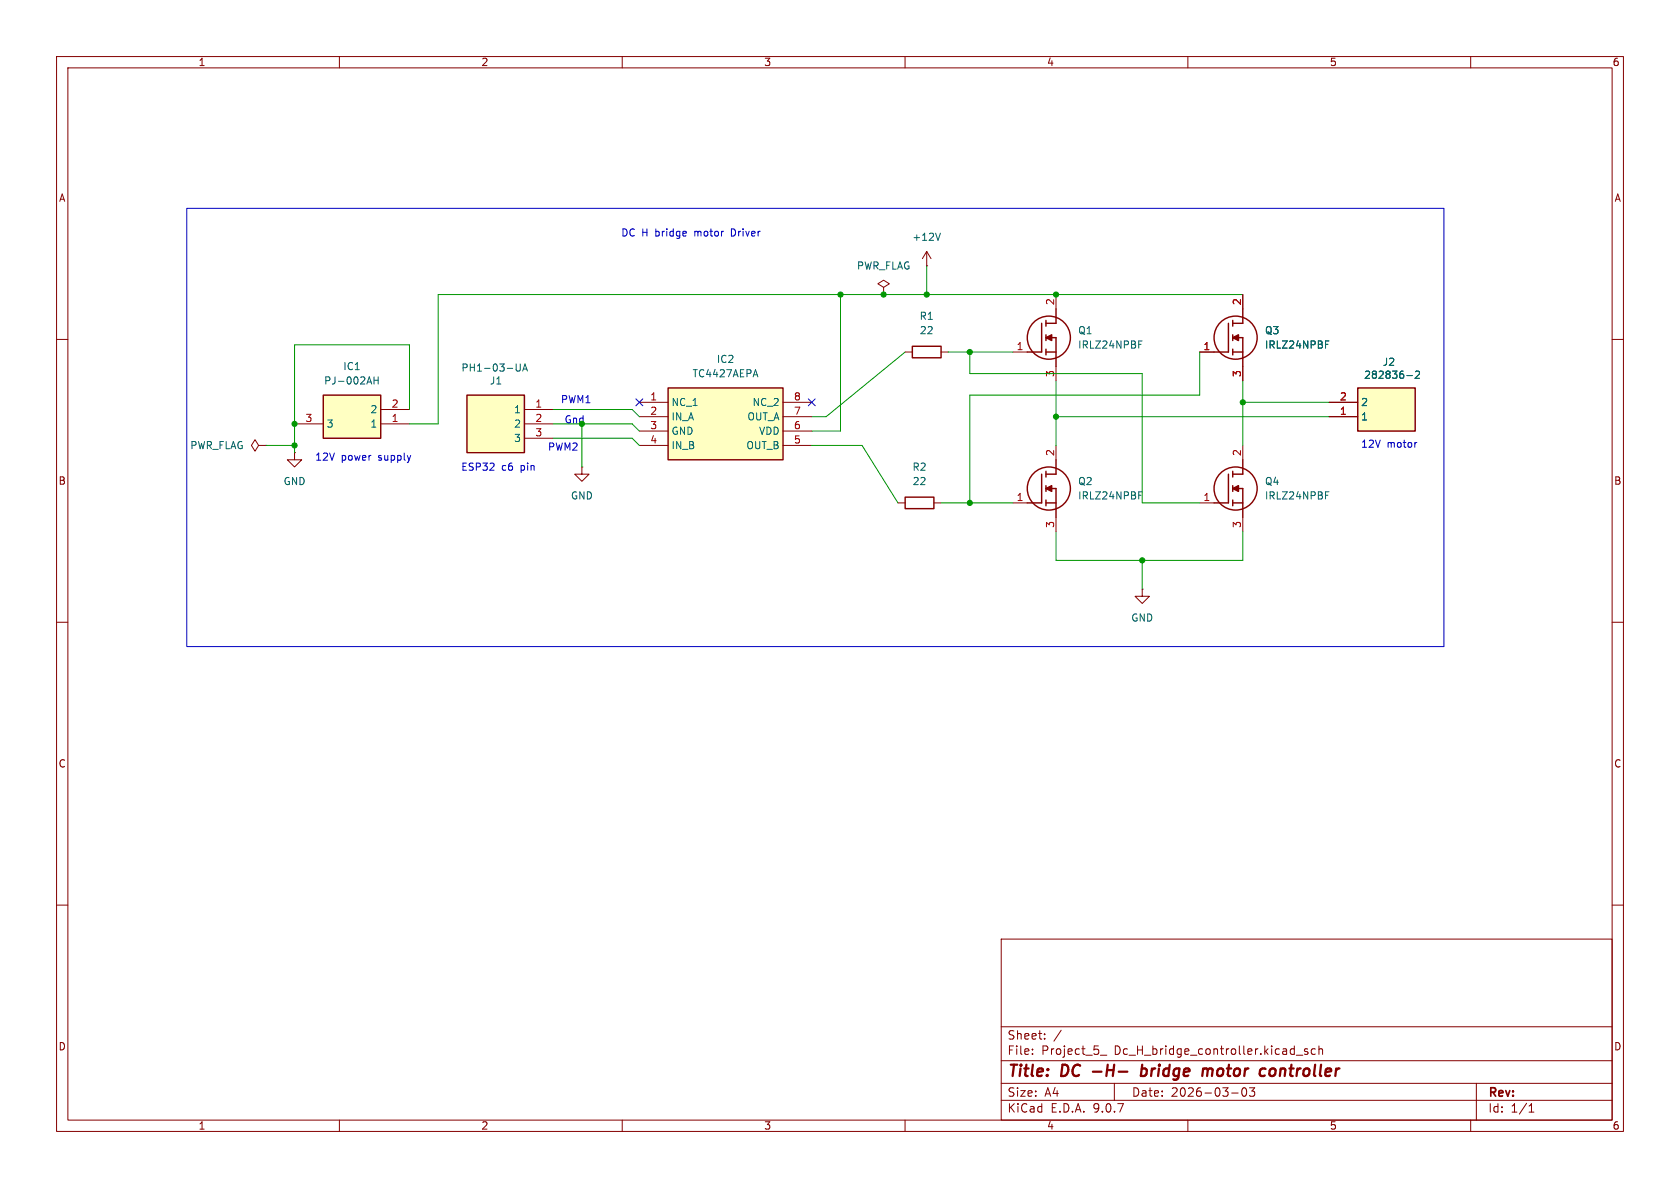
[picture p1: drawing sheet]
(kicad_sch
 (version 20250114)
 (generator "eeschema")
 (generator_version "9.0")
 (paper "A4")
 (title_block
  (title "DC -H- bridge motor controller")
  (date "2026-03-03"))
 (lib_symbols
  (symbol "282836-2:282836-2" (exclude_from_sim no) (in_bom yes) (on_board yes)
   (property "Reference" "J" (at 16.51 7.62 0) (effects (font (size 1.27 1.27)) (justify left top)))
   (property "Value" "282836-2" (at 16.51 5.08 0) (effects (font (size 1.27 1.27)) (justify left top)))
   (property "Footprint" "2828362" (at 16.51 -94.92 0) (effects (font (size 1.27 1.27)) (justify left top) (hide yes)))
   (property "Datasheet" "https://www.te.com/commerce/DocumentDelivery/DDEController?Action=srchrtrv&DocNm=1-1773458-1_EURO_STYLE_QRG&DocType=Data%20Sheet&DocLang=English&PartCntxt=282836-2&DocFormat=pdf" (at 16.51 -194.92 0) (effects (font (size 1.27 1.27)) (justify left top) (hide yes)))
   (property "Description" "Body Features: Product Orientation Vertical | Primary Product Color Green | Configuration Features: Wire Entry Location Side | Number of Rows 1 | Number of Positions 2 | Stacked Levels Without | Stacking Configuration Side Stackable | Wire Entry Angle 90 | Contact Features: Contact Base Material Brass | Contact Current Rating (Max) 13.5 AMP | Contact Mating Area Plating Material Tin | Dimensions: Wire Size 30  16 AWG | Wire Size .05  1.3 MMSQ | Electrical Characteristics: Operating Voltage 300 VAC |" (at 0 0 0) (effects (font (size 1.27 1.27)) (hide yes)))
   (property "Height" "10" (at 16.51 -394.92 0) (effects (font (size 1.27 1.27)) (justify left top) (hide yes)))
   (property "Manufacturer_Name" "TE Connectivity" (at 16.51 -494.92 0) (effects (font (size 1.27 1.27)) (justify left top) (hide yes)))
   (property "Manufacturer_Part_Number" "282836-2" (at 16.51 -594.92 0) (effects (font (size 1.27 1.27)) (justify left top) (hide yes)))
   (property "Mouser Part Number" "571-2828362" (at 16.51 -694.92 0) (effects (font (size 1.27 1.27)) (justify left top) (hide yes)))
   (property "Mouser Price/Stock" "https://www.mouser.co.uk/ProductDetail/TE-Connectivity/282836-2?qs=A%252Bip%252BNCYi6Ohx9vaQ1l4dg%3D%3D" (at 16.51 -794.92 0) (effects (font (size 1.27 1.27)) (justify left top) (hide yes)))
   (property "Arrow Part Number" "282836-2" (at 16.51 -894.92 0) (effects (font (size 1.27 1.27)) (justify left top) (hide yes)))
   (property "Arrow Price/Stock" "https://www.arrow.com/en/products/282836-2/te-connectivity?utm_currency=USD&region=nac" (at 16.51 -994.92 0) (effects (font (size 1.27 1.27)) (justify left top) (hide yes)))
   (symbol "282836-2_1_1"
    (rectangle (start 5.08 2.54) (end 15.24 -5.08) (stroke (width 0.254) (type default)) (fill (type background)))
    (pin passive line (at 0 0 0) (length 5.08) (name "2" (effects (font (size 1.27 1.27)))) (number "2" (effects (font (size 1.27 1.27)))))
    (pin passive line (at 0 -2.54 0) (length 5.08) (name "1" (effects (font (size 1.27 1.27)))) (number "1" (effects (font (size 1.27 1.27))))))
   (embedded_fonts no))
  (symbol "Device:R"
   (pin_numbers (hide yes))
   (pin_names
    (offset 0)) (exclude_from_sim no) (in_bom yes) (on_board yes)
   (property "Reference" "R" (at 2.032 0 90) (effects (font (size 1.27 1.27))))
   (property "Value" "R" (at 0 0 90) (effects (font (size 1.27 1.27))))
   (property "Footprint" "" (at -1.778 0 90) (effects (font (size 1.27 1.27)) (hide yes)))
   (property "Datasheet" "~" (at 0 0 0) (effects (font (size 1.27 1.27)) (hide yes)))
   (property "Description" "Resistor" (at 0 0 0) (effects (font (size 1.27 1.27)) (hide yes)))
   (symbol "R_0_1"
    (rectangle (start -1.016 -2.54) (end 1.016 2.54) (stroke (width 0.254) (type default)) (fill (type none))))
   (symbol "R_1_1"
    (pin passive line (at 0 3.81 270) (length 1.27) (name "~" (effects (font (size 1.27 1.27)))) (number "1" (effects (font (size 1.27 1.27)))))
    (pin passive line (at 0 -3.81 90) (length 1.27) (name "~" (effects (font (size 1.27 1.27)))) (number "2" (effects (font (size 1.27 1.27))))))
   (embedded_fonts no))
  (symbol "IRLZ24NPBF:IRLZ24NPBF"
   (pin_names (hide yes)) (exclude_from_sim no) (in_bom yes) (on_board yes)
   (property "Reference" "Q" (at 11.43 3.81 0) (effects (font (size 1.27 1.27)) (justify left top)))
   (property "Value" "IRLZ24NPBF" (at 11.43 1.27 0) (effects (font (size 1.27 1.27)) (justify left top)))
   (property "Footprint" "TO254P469X1042X1967-3P" (at 11.43 -98.73 0) (effects (font (size 1.27 1.27)) (justify left top) (hide yes)))
   (property "Datasheet" "https://componentsearchengine.com/Datasheets/2/IRLZ24NPBF.pdf" (at 11.43 -198.73 0) (effects (font (size 1.27 1.27)) (justify left top) (hide yes)))
   (property "Description" "MOSFET MOSFT 55V 18A 60mOhm 10nC LogLvlAB" (at 0 0 0) (effects (font (size 1.27 1.27)) (hide yes)))
   (property "Height" "4.69" (at 11.43 -398.73 0) (effects (font (size 1.27 1.27)) (justify left top) (hide yes)))
   (property "Manufacturer_Name" "Infineon" (at 11.43 -498.73 0) (effects (font (size 1.27 1.27)) (justify left top) (hide yes)))
   (property "Manufacturer_Part_Number" "IRLZ24NPBF" (at 11.43 -598.73 0) (effects (font (size 1.27 1.27)) (justify left top) (hide yes)))
   (property "Mouser Part Number" "942-IRLZ24NPBF" (at 11.43 -698.73 0) (effects (font (size 1.27 1.27)) (justify left top) (hide yes)))
   (property "Mouser Price/Stock" "https://www.mouser.co.uk/ProductDetail/Infineon-Technologies/IRLZ24NPBF?qs=9%252BKlkBgLFf1SPvoeI5U5RA%3D%3D" (at 11.43 -798.73 0) (effects (font (size 1.27 1.27)) (justify left top) (hide yes)))
   (property "Arrow Part Number" "IRLZ24NPBF" (at 11.43 -898.73 0) (effects (font (size 1.27 1.27)) (justify left top) (hide yes)))
   (property "Arrow Price/Stock" "https://www.arrow.com/en/products/irlz24npbf/infineon-technologies-ag?utm_currency=USD&region=europe" (at 11.43 -998.73 0) (effects (font (size 1.27 1.27)) (justify left top) (hide yes)))
   (symbol "IRLZ24NPBF_1_1"
    (polyline (pts (xy 2.54 0) (xy 5.08 0)) (stroke (width 0.254) (type default)) (fill (type none)))
    (polyline (pts (xy 5.08 5.08) (xy 5.08 0)) (stroke (width 0.254) (type default)) (fill (type none)))
    (polyline (pts (xy 5.842 5.588) (xy 5.842 4.572)) (stroke (width 0.254) (type default)) (fill (type none)))
    (polyline (pts (xy 5.842 2.54) (xy 6.858 3.048) (xy 6.858 2.032) (xy 5.842 2.54)) (stroke (width 0.254) (type default)) (fill (type outline)))
    (polyline (pts (xy 5.842 2.032) (xy 5.842 3.048)) (stroke (width 0.254) (type default)) (fill (type none)))
    (polyline (pts (xy 5.842 0) (xy 7.62 0)) (stroke (width 0.254) (type default)) (fill (type none)))
    (polyline (pts (xy 5.842 -0.508) (xy 5.842 0.508)) (stroke (width 0.254) (type default)) (fill (type none)))
    (circle (center 6.35 2.54) (radius 3.81) (stroke (width 0.254) (type default)) (fill (type none)))
    (polyline (pts (xy 7.62 5.08) (xy 5.842 5.08)) (stroke (width 0.254) (type default)) (fill (type none)))
    (polyline (pts (xy 7.62 5.08) (xy 7.62 7.62)) (stroke (width 0.254) (type default)) (fill (type none)))
    (polyline (pts (xy 7.62 2.54) (xy 5.842 2.54)) (stroke (width 0.254) (type default)) (fill (type none)))
    (polyline (pts (xy 7.62 2.54) (xy 7.62 -2.54)) (stroke (width 0.254) (type default)) (fill (type none)))
    (pin passive line (at 0 0 0) (length 2.54) (name "G" (effects (font (size 1.27 1.27)))) (number "1" (effects (font (size 1.27 1.27)))))
    (pin passive line (at 7.62 10.16 270) (length 2.54) (name "D" (effects (font (size 1.27 1.27)))) (number "2" (effects (font (size 1.27 1.27)))))
    (pin passive line (at 7.62 -5.08 90) (length 2.54) (name "S" (effects (font (size 1.27 1.27)))) (number "3" (effects (font (size 1.27 1.27))))))
   (embedded_fonts no))
  (symbol "PH1-03-UA:PH1-03-UA" (exclude_from_sim no) (in_bom yes) (on_board yes)
   (property "Reference" "J" (at 16.51 7.62 0) (effects (font (size 1.27 1.27)) (justify left top)))
   (property "Value" "PH1-03-UA" (at 16.51 5.08 0) (effects (font (size 1.27 1.27)) (justify left top)))
   (property "Footprint" "HDRV3W64P0X254_1X3_762X250X952P" (at 16.51 -94.92 0) (effects (font (size 1.27 1.27)) (justify left top) (hide yes)))
   (property "Datasheet" "https://datasheet.datasheetarchive.com/originals/distributors/Datasheets_SAMA/34c52fbb4019bb4b288b881302863af3.pdf" (at 16.51 -194.92 0) (effects (font (size 1.27 1.27)) (justify left top) (hide yes)))
   (property "Description" "CONN HEADER VERT 3POS 2.54MM" (at 0 0 0) (effects (font (size 1.27 1.27)) (hide yes)))
   (property "Height" "9.516" (at 16.51 -394.92 0) (effects (font (size 1.27 1.27)) (justify left top) (hide yes)))
   (property "Manufacturer_Name" "Adam Tech" (at 16.51 -494.92 0) (effects (font (size 1.27 1.27)) (justify left top) (hide yes)))
   (property "Manufacturer_Part_Number" "PH1-03-UA" (at 16.51 -594.92 0) (effects (font (size 1.27 1.27)) (justify left top) (hide yes)))
   (property "Mouser Part Number" "737-PH1-03-UA" (at 16.51 -694.92 0) (effects (font (size 1.27 1.27)) (justify left top) (hide yes)))
   (property "Mouser Price/Stock" "https://www.mouser.co.uk/ProductDetail/Adam-Tech/PH1-03-UA?qs=HoCaDK9Nz5cktq3WKneQTQ%3D%3D" (at 16.51 -794.92 0) (effects (font (size 1.27 1.27)) (justify left top) (hide yes)))
   (property "Arrow Part Number" "PH1-03-UA" (at 16.51 -894.92 0) (effects (font (size 1.27 1.27)) (justify left top) (hide yes)))
   (property "Arrow Price/Stock" "https://www.arrow.com/en/products/ph1-03-ua/adam-tech?utm_currency=USD&region=europe" (at 16.51 -994.92 0) (effects (font (size 1.27 1.27)) (justify left top) (hide yes)))
   (symbol "PH1-03-UA_1_1"
    (rectangle (start 5.08 2.54) (end 15.24 -7.62) (stroke (width 0.254) (type default)) (fill (type background)))
    (pin passive line (at 0 0 0) (length 5.08) (name "1" (effects (font (size 1.27 1.27)))) (number "1" (effects (font (size 1.27 1.27)))))
    (pin passive line (at 0 -2.54 0) (length 5.08) (name "2" (effects (font (size 1.27 1.27)))) (number "2" (effects (font (size 1.27 1.27)))))
    (pin passive line (at 0 -5.08 0) (length 5.08) (name "3" (effects (font (size 1.27 1.27)))) (number "3" (effects (font (size 1.27 1.27))))))
   (embedded_fonts no))
  (symbol "PJ-002AH:PJ-002AH" (exclude_from_sim no) (in_bom yes) (on_board yes)
   (property "Reference" "IC" (at 16.51 7.62 0) (effects (font (size 1.27 1.27)) (justify left top)))
   (property "Value" "PJ-002AH" (at 16.51 5.08 0) (effects (font (size 1.27 1.27)) (justify left top)))
   (property "Footprint" "PJ002AH" (at 16.51 -94.92 0) (effects (font (size 1.27 1.27)) (justify left top) (hide yes)))
   (property "Datasheet" "https://www.sameskydevices.com/product/resource/PJ-002AH.pdf" (at 16.51 -194.92 0) (effects (font (size 1.27 1.27)) (justify left top) (hide yes)))
   (property "Description" "PJ-002AH - 2.0 x 6.5 mm, 5.0 A, Horizontal, Through Hole, Dc Power Jack Connector" (at 0 0 0) (effects (font (size 1.27 1.27)) (hide yes)))
   (property "Height" "11" (at 16.51 -394.92 0) (effects (font (size 1.27 1.27)) (justify left top) (hide yes)))
   (property "Manufacturer_Name" "Same Sky" (at 16.51 -494.92 0) (effects (font (size 1.27 1.27)) (justify left top) (hide yes)))
   (property "Manufacturer_Part_Number" "PJ-002AH" (at 16.51 -594.92 0) (effects (font (size 1.27 1.27)) (justify left top) (hide yes)))
   (property "Mouser Part Number" "490-PJ-002AH" (at 16.51 -694.92 0) (effects (font (size 1.27 1.27)) (justify left top) (hide yes)))
   (property "Mouser Price/Stock" "https://www.mouser.co.uk/ProductDetail/Same-Sky/PJ-002AH?qs=WyjlAZoYn53W8%2FAJwYIf7Q%3D%3D" (at 16.51 -794.92 0) (effects (font (size 1.27 1.27)) (justify left top) (hide yes)))
   (property "Arrow Part Number" "PJ-002AH" (at 16.51 -894.92 0) (effects (font (size 1.27 1.27)) (justify left top) (hide yes)))
   (property "Arrow Price/Stock" "https://www.arrow.com/en/products/pj-002ah/cui-devices?utm_currency=USD&region=nac" (at 16.51 -994.92 0) (effects (font (size 1.27 1.27)) (justify left top) (hide yes)))
   (symbol "PJ-002AH_1_1"
    (rectangle (start 5.08 2.54) (end 15.24 -5.08) (stroke (width 0.254) (type default)) (fill (type background)))
    (pin passive line (at 0 0 0) (length 5.08) (name "1" (effects (font (size 1.27 1.27)))) (number "1" (effects (font (size 1.27 1.27)))))
    (pin passive line (at 0 -2.54 0) (length 5.08) (name "2" (effects (font (size 1.27 1.27)))) (number "2" (effects (font (size 1.27 1.27)))))
    (pin passive line (at 20.32 0 180) (length 5.08) (name "3" (effects (font (size 1.27 1.27)))) (number "3" (effects (font (size 1.27 1.27))))))
   (embedded_fonts no))
  (symbol "TC4427AEPA:TC4427AEPA" (exclude_from_sim no) (in_bom yes) (on_board yes)
   (property "Reference" "IC" (at 26.67 7.62 0) (effects (font (size 1.27 1.27)) (justify left top)))
   (property "Value" "TC4427AEPA" (at 26.67 5.08 0) (effects (font (size 1.27 1.27)) (justify left top)))
   (property "Footprint" "DIP775W51P254L978H508Q8N" (at 26.67 -94.92 0) (effects (font (size 1.27 1.27)) (justify left top) (hide yes)))
   (property "Datasheet" "https://www.mouser.in/datasheet/2/268/21423F-63366.pdf" (at 26.67 -194.92 0) (effects (font (size 1.27 1.27)) (justify left top) (hide yes)))
   (property "Description" "Microchip TC4427AEPA, Dual MOSFET Power Driver 1.5A, 4.5  18 V, Non-Inverting, 8-Pin PDIP" (at 0 0 0) (effects (font (size 1.27 1.27)) (hide yes)))
   (property "Height" "5.08" (at 26.67 -394.92 0) (effects (font (size 1.27 1.27)) (justify left top) (hide yes)))
   (property "Manufacturer_Name" "Microchip" (at 26.67 -494.92 0) (effects (font (size 1.27 1.27)) (justify left top) (hide yes)))
   (property "Manufacturer_Part_Number" "TC4427AEPA" (at 26.67 -594.92 0) (effects (font (size 1.27 1.27)) (justify left top) (hide yes)))
   (property "Mouser Part Number" "579-TC4427AEPA" (at 26.67 -694.92 0) (effects (font (size 1.27 1.27)) (justify left top) (hide yes)))
   (property "Mouser Price/Stock" "https://www.mouser.co.uk/ProductDetail/Microchip-Technology/TC4427AEPA?qs=JaP0%252BruNJH%2FfxiD%2FQyw5xQ%3D%3D" (at 26.67 -794.92 0) (effects (font (size 1.27 1.27)) (justify left top) (hide yes)))
   (property "Arrow Part Number" "TC4427AEPA" (at 26.67 -894.92 0) (effects (font (size 1.27 1.27)) (justify left top) (hide yes)))
   (property "Arrow Price/Stock" "null?region=nac" (at 26.67 -994.92 0) (effects (font (size 1.27 1.27)) (justify left top) (hide yes)))
   (symbol "TC4427AEPA_1_1"
    (rectangle (start 5.08 2.54) (end 25.4 -10.16) (stroke (width 0.254) (type default)) (fill (type background)))
    (pin passive line (at 0 0 0) (length 5.08) (name "NC_1" (effects (font (size 1.27 1.27)))) (number "1" (effects (font (size 1.27 1.27)))))
    (pin passive line (at 0 -2.54 0) (length 5.08) (name "IN_A" (effects (font (size 1.27 1.27)))) (number "2" (effects (font (size 1.27 1.27)))))
    (pin passive line (at 0 -5.08 0) (length 5.08) (name "GND" (effects (font (size 1.27 1.27)))) (number "3" (effects (font (size 1.27 1.27)))))
    (pin passive line (at 0 -7.62 0) (length 5.08) (name "IN_B" (effects (font (size 1.27 1.27)))) (number "4" (effects (font (size 1.27 1.27)))))
    (pin passive line (at 30.48 0 180) (length 5.08) (name "NC_2" (effects (font (size 1.27 1.27)))) (number "8" (effects (font (size 1.27 1.27)))))
    (pin passive line (at 30.48 -2.54 180) (length 5.08) (name "OUT_A" (effects (font (size 1.27 1.27)))) (number "7" (effects (font (size 1.27 1.27)))))
    (pin passive line (at 30.48 -5.08 180) (length 5.08) (name "VDD" (effects (font (size 1.27 1.27)))) (number "6" (effects (font (size 1.27 1.27)))))
    (pin passive line (at 30.48 -7.62 180) (length 5.08) (name "OUT_B" (effects (font (size 1.27 1.27)))) (number "5" (effects (font (size 1.27 1.27))))))
   (embedded_fonts no))
  (symbol "power:+12V"
   (power)
   (pin_numbers (hide yes))
   (pin_names
    (offset 0) (hide yes)) (exclude_from_sim no) (in_bom yes) (on_board yes)
   (property "Reference" "#PWR" (at 0 -3.81 0) (effects (font (size 1.27 1.27)) (hide yes)))
   (property "Value" "+12V" (at 0 3.556 0) (effects (font (size 1.27 1.27))))
   (property "Footprint" "" (at 0 0 0) (effects (font (size 1.27 1.27)) (hide yes)))
   (property "Datasheet" "" (at 0 0 0) (effects (font (size 1.27 1.27)) (hide yes)))
   (property "Description" "Power symbol creates a global label with name \"+12V\"" (at 0 0 0) (effects (font (size 1.27 1.27)) (hide yes)))
   (symbol "+12V_0_1"
    (polyline (pts (xy -0.762 1.27) (xy 0 2.54)) (stroke (width 0) (type default)) (fill (type none)))
    (polyline (pts (xy 0 2.54) (xy 0.762 1.27)) (stroke (width 0) (type default)) (fill (type none)))
    (polyline (pts (xy 0 0) (xy 0 2.54)) (stroke (width 0) (type default)) (fill (type none))))
   (symbol "+12V_1_1"
    (pin power_in line (at 0 0 90) (length 0) (name "~" (effects (font (size 1.27 1.27)))) (number "1" (effects (font (size 1.27 1.27))))))
   (embedded_fonts no))
  (symbol "power:GND"
   (power)
   (pin_numbers (hide yes))
   (pin_names
    (offset 0) (hide yes)) (exclude_from_sim no) (in_bom yes) (on_board yes)
   (property "Reference" "#PWR" (at 0 -6.35 0) (effects (font (size 1.27 1.27)) (hide yes)))
   (property "Value" "GND" (at 0 -3.81 0) (effects (font (size 1.27 1.27))))
   (property "Footprint" "" (at 0 0 0) (effects (font (size 1.27 1.27)) (hide yes)))
   (property "Datasheet" "" (at 0 0 0) (effects (font (size 1.27 1.27)) (hide yes)))
   (property "Description" "Power symbol creates a global label with name \"GND\" , ground" (at 0 0 0) (effects (font (size 1.27 1.27)) (hide yes)))
   (symbol "GND_0_1"
    (polyline (pts (xy 0 0) (xy 0 -1.27) (xy 1.27 -1.27) (xy 0 -2.54) (xy -1.27 -1.27) (xy 0 -1.27)) (stroke (width 0) (type default)) (fill (type none))))
   (symbol "GND_1_1"
    (pin power_in line (at 0 0 270) (length 0) (name "~" (effects (font (size 1.27 1.27)))) (number "1" (effects (font (size 1.27 1.27))))))
   (embedded_fonts no))
  (symbol "power:PWR_FLAG"
   (power)
   (pin_numbers (hide yes))
   (pin_names
    (offset 0) (hide yes)) (exclude_from_sim no) (in_bom yes) (on_board yes)
   (property "Reference" "#FLG" (at 0 1.905 0) (effects (font (size 1.27 1.27)) (hide yes)))
   (property "Value" "PWR_FLAG" (at 0 3.81 0) (effects (font (size 1.27 1.27))))
   (property "Footprint" "" (at 0 0 0) (effects (font (size 1.27 1.27)) (hide yes)))
   (property "Datasheet" "~" (at 0 0 0) (effects (font (size 1.27 1.27)) (hide yes)))
   (property "Description" "Special symbol for telling ERC where power comes from" (at 0 0 0) (effects (font (size 1.27 1.27)) (hide yes)))
   (symbol "PWR_FLAG_0_0"
    (pin power_out line (at 0 0 90) (length 0) (name "~" (effects (font (size 1.27 1.27)))) (number "1" (effects (font (size 1.27 1.27))))))
   (symbol "PWR_FLAG_0_1"
    (polyline (pts (xy 0 0) (xy 0 1.27) (xy -1.016 1.905) (xy 0 2.54) (xy 1.016 1.905) (xy 0 1.27)) (stroke (width 0) (type default)) (fill (type none))))
   (embedded_fonts no)))
 (rectangle
  (start 33.02 36.83)
  (end 255.27 114.3)
  (stroke (width 0) (type default))
  (fill (type none)))
 (text "PWM1"
  (exclude_from_sim no)
  (at 101.854 70.866 0)
  (effects (font (size 1.27 1.27))))
 (text "12V power supply"
  (exclude_from_sim no)
  (at 64.262 81.026 0)
  (effects (font (size 1.27 1.27))))
 (text "12V motor"
  (exclude_from_sim no)
  (at 245.618 78.74 0)
  (effects (font (size 1.27 1.27))))
 (text "PWM2"
  (exclude_from_sim no)
  (at 99.568 79.248 0)
  (effects (font (size 1.27 1.27))))
 (text "Gnd"
  (exclude_from_sim no)
  (at 101.6 74.422 0)
  (effects (font (size 1.27 1.27))))
 (text "DC H bridge motor Driver"
  (exclude_from_sim no)
  (at 122.174 41.402 0)
  (effects (font (size 1.27 1.27))))
 (text "ESP32 c6 pin"
  (exclude_from_sim no)
  (at 88.138 82.804 0)
  (effects (font (size 1.27 1.27))))
 (junction
  (at 102.87 74.93)
  (diameter 0)
  (color 0 0 0 0))
 (junction
  (at 52.07 74.93)
  (diameter 0)
  (color 0 0 0 0))
 (junction
  (at 171.45 62.23)
  (diameter 0)
  (color 0 0 0 0))
 (junction
  (at 52.07 78.74)
  (diameter 0)
  (color 0 0 0 0))
 (junction
  (at 186.69 73.66)
  (diameter 0)
  (color 0 0 0 0))
 (junction
  (at 201.93 99.06)
  (diameter 0)
  (color 0 0 0 0))
 (junction
  (at 171.45 88.9)
  (diameter 0)
  (color 0 0 0 0))
 (junction
  (at 219.71 71.12)
  (diameter 0)
  (color 0 0 0 0))
 (junction
  (at 148.59 52.07)
  (diameter 0)
  (color 0 0 0 0))
 (junction
  (at 186.69 52.07)
  (diameter 0)
  (color 0 0 0 0))
 (junction
  (at 163.83 52.07)
  (diameter 0)
  (color 0 0 0 0))
 (junction
  (at 156.21 52.07)
  (diameter 0)
  (color 0 0 0 0))
 (no_connect
  (at 113.03 71.12))
 (no_connect
  (at 143.51 71.12))
 (wire
  (pts (xy 102.87 74.93) (xy 111.76 74.93))
  (stroke (width 0) (type default)))
 (wire
  (pts (xy 77.47 74.93) (xy 77.47 52.07))
  (stroke (width 0) (type default)))
 (wire
  (pts (xy 219.71 99.06) (xy 219.71 93.98))
  (stroke (width 0) (type default)))
 (wire
  (pts (xy 234.95 73.66) (xy 186.69 73.66))
  (stroke (width 0) (type default)))
 (wire
  (pts (xy 143.51 76.2) (xy 148.59 76.2))
  (stroke (width 0) (type default)))
 (wire
  (pts (xy 111.76 72.39) (xy 113.03 73.66))
  (stroke (width 0) (type default)))
 (wire
  (pts (xy 186.69 99.06) (xy 201.93 99.06))
  (stroke (width 0) (type default)))
 (wire
  (pts (xy 52.07 60.96) (xy 52.07 74.93))
  (stroke (width 0) (type default)))
 (wire
  (pts (xy 186.69 73.66) (xy 186.69 78.74))
  (stroke (width 0) (type default)))
 (wire
  (pts (xy 212.09 88.9) (xy 201.93 88.9))
  (stroke (width 0) (type default)))
 (wire
  (pts (xy 111.76 74.93) (xy 113.03 76.2))
  (stroke (width 0) (type default)))
 (wire
  (pts (xy 186.69 67.31) (xy 186.69 73.66))
  (stroke (width 0) (type default)))
 (wire
  (pts (xy 102.87 74.93) (xy 102.87 82.55))
  (stroke (width 0) (type default)))
 (wire
  (pts (xy 212.09 69.85) (xy 171.45 69.85))
  (stroke (width 0) (type default)))
 (wire
  (pts (xy 143.51 73.66) (xy 146.05 73.66))
  (stroke (width 0) (type default)))
 (wire
  (pts (xy 152.4 78.74) (xy 158.75 88.9))
  (stroke (width 0) (type default)))
 (wire
  (pts (xy 201.93 99.06) (xy 201.93 104.14))
  (stroke (width 0) (type default)))
 (wire
  (pts (xy 201.93 88.9) (xy 201.93 66.04))
  (stroke (width 0) (type default)))
 (wire
  (pts (xy 52.07 78.74) (xy 52.07 80.01))
  (stroke (width 0) (type default)))
 (wire
  (pts (xy 143.51 78.74) (xy 152.4 78.74))
  (stroke (width 0) (type default)))
 (wire
  (pts (xy 146.05 73.66) (xy 160.02 62.23))
  (stroke (width 0) (type default)))
 (wire
  (pts (xy 148.59 76.2) (xy 148.59 52.07))
  (stroke (width 0) (type default)))
 (wire
  (pts (xy 163.83 46.99) (xy 163.83 52.07))
  (stroke (width 0) (type default)))
 (wire
  (pts (xy 201.93 99.06) (xy 219.71 99.06))
  (stroke (width 0) (type default)))
 (wire
  (pts (xy 167.64 62.23) (xy 171.45 62.23))
  (stroke (width 0) (type default)))
 (wire
  (pts (xy 163.83 52.07) (xy 156.21 52.07))
  (stroke (width 0) (type default)))
 (wire
  (pts (xy 111.76 77.47) (xy 113.03 78.74))
  (stroke (width 0) (type default)))
 (wire
  (pts (xy 201.93 66.04) (xy 171.45 66.04))
  (stroke (width 0) (type default)))
 (wire
  (pts (xy 97.79 77.47) (xy 111.76 77.47))
  (stroke (width 0) (type default)))
 (wire
  (pts (xy 156.21 52.07) (xy 148.59 52.07))
  (stroke (width 0) (type default)))
 (wire
  (pts (xy 219.71 71.12) (xy 234.95 71.12))
  (stroke (width 0) (type default)))
 (wire
  (pts (xy 52.07 74.93) (xy 52.07 78.74))
  (stroke (width 0) (type default)))
 (wire
  (pts (xy 97.79 74.93) (xy 102.87 74.93))
  (stroke (width 0) (type default)))
 (wire
  (pts (xy 219.71 67.31) (xy 219.71 71.12))
  (stroke (width 0) (type default)))
 (wire
  (pts (xy 97.79 72.39) (xy 111.76 72.39))
  (stroke (width 0) (type default)))
 (wire
  (pts (xy 72.39 60.96) (xy 52.07 60.96))
  (stroke (width 0) (type default)))
 (wire
  (pts (xy 186.69 52.07) (xy 219.71 52.07))
  (stroke (width 0) (type default)))
 (wire
  (pts (xy 186.69 93.98) (xy 186.69 99.06))
  (stroke (width 0) (type default)))
 (wire
  (pts (xy 166.37 88.9) (xy 171.45 88.9))
  (stroke (width 0) (type default)))
 (wire
  (pts (xy 212.09 62.23) (xy 212.09 69.85))
  (stroke (width 0) (type default)))
 (wire
  (pts (xy 171.45 69.85) (xy 171.45 88.9))
  (stroke (width 0) (type default)))
 (wire
  (pts (xy 46.99 78.74) (xy 52.07 78.74))
  (stroke (width 0) (type default)))
 (wire
  (pts (xy 72.39 74.93) (xy 77.47 74.93))
  (stroke (width 0) (type default)))
 (wire
  (pts (xy 171.45 62.23) (xy 179.07 62.23))
  (stroke (width 0) (type default)))
 (wire
  (pts (xy 186.69 52.07) (xy 163.83 52.07))
  (stroke (width 0) (type default)))
 (wire
  (pts (xy 219.71 71.12) (xy 219.71 78.74))
  (stroke (width 0) (type default)))
 (wire
  (pts (xy 171.45 88.9) (xy 179.07 88.9))
  (stroke (width 0) (type default)))
 (wire
  (pts (xy 77.47 52.07) (xy 148.59 52.07))
  (stroke (width 0) (type default)))
 (wire
  (pts (xy 72.39 72.39) (xy 72.39 60.96))
  (stroke (width 0) (type default)))
 (wire
  (pts (xy 171.45 66.04) (xy 171.45 62.23))
  (stroke (width 0) (type default)))
 (symbol
  (lib_id "IRLZ24NPBF:IRLZ24NPBF")
  (at 212.09 88.9 0)
  (unit 1)
  (exclude_from_sim no)
  (in_bom yes)
  (on_board yes)
  (dnp no)
  (fields_autoplaced yes)
  (property "Reference" "Q4" (at 223.52 85.0899 0) (effects (font (size 1.27 1.27)) (justify left)))
  (property "Value" "IRLZ24NPBF" (at 223.52 87.6299 0) (effects (font (size 1.27 1.27)) (justify left)))
  (property "Footprint" "Library:IRLZ24NBF" (at 223.52 187.63 0) (effects (font (size 1.27 1.27)) (justify left top) (hide yes)))
  (property "Datasheet" "https://componentsearchengine.com/Datasheets/2/IRLZ24NPBF.pdf" (at 223.52 287.63 0) (effects (font (size 1.27 1.27)) (justify left top) (hide yes)))
  (property "Description" "MOSFET MOSFT 55V 18A 60mOhm 10nC LogLvlAB" (at 212.09 88.9 0) (effects (font (size 1.27 1.27)) (hide yes)))
  (property "Height" "4.69" (at 223.52 487.63 0) (effects (font (size 1.27 1.27)) (justify left top) (hide yes)))
  (property "Manufacturer_Name" "Infineon" (at 223.52 587.63 0) (effects (font (size 1.27 1.27)) (justify left top) (hide yes)))
  (property "Manufacturer_Part_Number" "IRLZ24NPBF" (at 223.52 687.63 0) (effects (font (size 1.27 1.27)) (justify left top) (hide yes)))
  (property "Mouser Part Number" "942-IRLZ24NPBF" (at 223.52 787.63 0) (effects (font (size 1.27 1.27)) (justify left top) (hide yes)))
  (property "Mouser Price/Stock" "https://www.mouser.co.uk/ProductDetail/Infineon-Technologies/IRLZ24NPBF?qs=9%252BKlkBgLFf1SPvoeI5U5RA%3D%3D" (at 223.52 887.63 0) (effects (font (size 1.27 1.27)) (justify left top) (hide yes)))
  (property "Arrow Part Number" "IRLZ24NPBF" (at 223.52 987.63 0) (effects (font (size 1.27 1.27)) (justify left top) (hide yes)))
  (property "Arrow Price/Stock" "https://www.arrow.com/en/products/irlz24npbf/infineon-technologies-ag?utm_currency=USD&region=europe" (at 223.52 1087.63 0) (effects (font (size 1.27 1.27)) (justify left top) (hide yes)))
  (pin "2")
  (pin "1")
  (pin "3"))
 (symbol
  (lib_id "IRLZ24NPBF:IRLZ24NPBF")
  (at 179.07 88.9 0)
  (unit 1)
  (exclude_from_sim no)
  (in_bom yes)
  (on_board yes)
  (dnp no)
  (fields_autoplaced yes)
  (property "Reference" "Q2" (at 190.5 85.0899 0) (effects (font (size 1.27 1.27)) (justify left)))
  (property "Value" "IRLZ24NPBF" (at 190.5 87.6299 0) (effects (font (size 1.27 1.27)) (justify left)))
  (property "Footprint" "Library:IRLZ24NBF" (at 190.5 187.63 0) (effects (font (size 1.27 1.27)) (justify left top) (hide yes)))
  (property "Datasheet" "https://componentsearchengine.com/Datasheets/2/IRLZ24NPBF.pdf" (at 190.5 287.63 0) (effects (font (size 1.27 1.27)) (justify left top) (hide yes)))
  (property "Description" "MOSFET MOSFT 55V 18A 60mOhm 10nC LogLvlAB" (at 179.07 88.9 0) (effects (font (size 1.27 1.27)) (hide yes)))
  (property "Height" "4.69" (at 190.5 487.63 0) (effects (font (size 1.27 1.27)) (justify left top) (hide yes)))
  (property "Manufacturer_Name" "Infineon" (at 190.5 587.63 0) (effects (font (size 1.27 1.27)) (justify left top) (hide yes)))
  (property "Manufacturer_Part_Number" "IRLZ24NPBF" (at 190.5 687.63 0) (effects (font (size 1.27 1.27)) (justify left top) (hide yes)))
  (property "Mouser Part Number" "942-IRLZ24NPBF" (at 190.5 787.63 0) (effects (font (size 1.27 1.27)) (justify left top) (hide yes)))
  (property "Mouser Price/Stock" "https://www.mouser.co.uk/ProductDetail/Infineon-Technologies/IRLZ24NPBF?qs=9%252BKlkBgLFf1SPvoeI5U5RA%3D%3D" (at 190.5 887.63 0) (effects (font (size 1.27 1.27)) (justify left top) (hide yes)))
  (property "Arrow Part Number" "IRLZ24NPBF" (at 190.5 987.63 0) (effects (font (size 1.27 1.27)) (justify left top) (hide yes)))
  (property "Arrow Price/Stock" "https://www.arrow.com/en/products/irlz24npbf/infineon-technologies-ag?utm_currency=USD&region=europe" (at 190.5 1087.63 0) (effects (font (size 1.27 1.27)) (justify left top) (hide yes)))
  (pin "2")
  (pin "1")
  (pin "3"))
 (symbol
  (lib_id "power:GND")
  (at 201.93 104.14 0)
  (unit 1)
  (exclude_from_sim no)
  (in_bom yes)
  (on_board yes)
  (dnp no)
  (fields_autoplaced yes)
  (property "Reference" "#PWR04" (at 201.93 110.49 0) (effects (font (size 1.27 1.27)) (hide yes)))
  (property "Value" "GND" (at 201.93 109.22 0) (effects (font (size 1.27 1.27))))
  (property "Footprint" "" (at 201.93 104.14 0) (effects (font (size 1.27 1.27)) (hide yes)))
  (property "Datasheet" "" (at 201.93 104.14 0) (effects (font (size 1.27 1.27)) (hide yes)))
  (property "Description" "Power symbol creates a global label with name \"GND\" , ground" (at 201.93 104.14 0) (effects (font (size 1.27 1.27)) (hide yes)))
  (pin "1"))
 (symbol
  (lib_id "power:GND")
  (at 52.07 80.01 0)
  (unit 1)
  (exclude_from_sim no)
  (in_bom yes)
  (on_board yes)
  (dnp no)
  (fields_autoplaced yes)
  (property "Reference" "#PWR02" (at 52.07 86.36 0) (effects (font (size 1.27 1.27)) (hide yes)))
  (property "Value" "GND" (at 52.07 85.09 0) (effects (font (size 1.27 1.27))))
  (property "Footprint" "" (at 52.07 80.01 0) (effects (font (size 1.27 1.27)) (hide yes)))
  (property "Datasheet" "" (at 52.07 80.01 0) (effects (font (size 1.27 1.27)) (hide yes)))
  (property "Description" "Power symbol creates a global label with name \"GND\" , ground" (at 52.07 80.01 0) (effects (font (size 1.27 1.27)) (hide yes)))
  (pin "1"))
 (symbol
  (lib_id "TC4427AEPA:TC4427AEPA")
  (at 113.03 71.12 0)
  (unit 1)
  (exclude_from_sim no)
  (in_bom yes)
  (on_board yes)
  (dnp no)
  (fields_autoplaced yes)
  (property "Reference" "IC2" (at 128.27 63.5 0) (effects (font (size 1.27 1.27))))
  (property "Value" "TC4427AEPA" (at 128.27 66.04 0) (effects (font (size 1.27 1.27))))
  (property "Footprint" "Library:TC4427AEPA" (at 139.7 166.04 0) (effects (font (size 1.27 1.27)) (justify left top) (hide yes)))
  (property "Datasheet" "https://www.mouser.in/datasheet/2/268/21423F-63366.pdf" (at 139.7 266.04 0) (effects (font (size 1.27 1.27)) (justify left top) (hide yes)))
  (property "Description" "Microchip TC4427AEPA, Dual MOSFET Power Driver 1.5A, 4.5  18 V, Non-Inverting, 8-Pin PDIP" (at 113.03 71.12 0) (effects (font (size 1.27 1.27)) (hide yes)))
  (property "Height" "5.08" (at 139.7 466.04 0) (effects (font (size 1.27 1.27)) (justify left top) (hide yes)))
  (property "Manufacturer_Name" "Microchip" (at 139.7 566.04 0) (effects (font (size 1.27 1.27)) (justify left top) (hide yes)))
  (property "Manufacturer_Part_Number" "TC4427AEPA" (at 139.7 666.04 0) (effects (font (size 1.27 1.27)) (justify left top) (hide yes)))
  (property "Mouser Part Number" "579-TC4427AEPA" (at 139.7 766.04 0) (effects (font (size 1.27 1.27)) (justify left top) (hide yes)))
  (property "Mouser Price/Stock" "https://www.mouser.co.uk/ProductDetail/Microchip-Technology/TC4427AEPA?qs=JaP0%252BruNJH%2FfxiD%2FQyw5xQ%3D%3D" (at 139.7 866.04 0) (effects (font (size 1.27 1.27)) (justify left top) (hide yes)))
  (property "Arrow Part Number" "TC4427AEPA" (at 139.7 966.04 0) (effects (font (size 1.27 1.27)) (justify left top) (hide yes)))
  (property "Arrow Price/Stock" "null?region=nac" (at 139.7 1066.04 0) (effects (font (size 1.27 1.27)) (justify left top) (hide yes)))
  (pin "8")
  (pin "7")
  (pin "1")
  (pin "3")
  (pin "5")
  (pin "4")
  (pin "2")
  (pin "6"))
 (symbol
  (lib_id "282836-2:282836-2")
  (at 234.95 71.12 0)
  (unit 1)
  (exclude_from_sim no)
  (in_bom yes)
  (on_board yes)
  (dnp no)
  (property "Reference" "J2" (at 244.348 64.008 0) (effects (font (size 1.27 1.27)) (justify left)))
  (property "Value" "282836-2" (at 241.046 66.294 0) (effects (font (size 1.27 1.27)) (justify left)))
  (property "Footprint" "Library:2828362 V2" (at 251.46 166.04 0) (effects (font (size 1.27 1.27)) (justify left top) (hide yes)))
  (property "Datasheet" "https://www.te.com/commerce/DocumentDelivery/DDEController?Action=srchrtrv&DocNm=1-1773458-1_EURO_STYLE_QRG&DocType=Data%20Sheet&DocLang=English&PartCntxt=282836-2&DocFormat=pdf" (at 251.46 266.04 0) (effects (font (size 1.27 1.27)) (justify left top) (hide yes)))
  (property "Description" "Body Features: Product Orientation Vertical | Primary Product Color Green | Configuration Features: Wire Entry Location Side | Number of Rows 1 | Number of Positions 2 | Stacked Levels Without | Stacking Configuration Side Stackable | Wire Entry Angle 90 | Contact Features: Contact Base Material Brass | Contact Current Rating (Max) 13.5 AMP | Contact Mating Area Plating Material Tin | Dimensions: Wire Size 30  16 AWG | Wire Size .05  1.3 MMSQ | Electrical Characteristics: Operating Voltage 300 VAC |" (at 234.95 71.12 0) (effects (font (size 1.27 1.27)) (hide yes)))
  (property "Height" "10" (at 251.46 466.04 0) (effects (font (size 1.27 1.27)) (justify left top) (hide yes)))
  (property "Manufacturer_Name" "TE Connectivity" (at 251.46 566.04 0) (effects (font (size 1.27 1.27)) (justify left top) (hide yes)))
  (property "Manufacturer_Part_Number" "282836-2" (at 251.46 666.04 0) (effects (font (size 1.27 1.27)) (justify left top) (hide yes)))
  (property "Mouser Part Number" "571-2828362" (at 251.46 766.04 0) (effects (font (size 1.27 1.27)) (justify left top) (hide yes)))
  (property "Mouser Price/Stock" "https://www.mouser.co.uk/ProductDetail/TE-Connectivity/282836-2?qs=A%252Bip%252BNCYi6Ohx9vaQ1l4dg%3D%3D" (at 251.46 866.04 0) (effects (font (size 1.27 1.27)) (justify left top) (hide yes)))
  (property "Arrow Part Number" "282836-2" (at 251.46 966.04 0) (effects (font (size 1.27 1.27)) (justify left top) (hide yes)))
  (property "Arrow Price/Stock" "https://www.arrow.com/en/products/282836-2/te-connectivity?utm_currency=USD&region=nac" (at 251.46 1066.04 0) (effects (font (size 1.27 1.27)) (justify left top) (hide yes)))
  (pin "2")
  (pin "1"))
 (symbol
  (lib_id "Device:R")
  (at 163.83 62.23 90)
  (unit 1)
  (exclude_from_sim no)
  (in_bom yes)
  (on_board yes)
  (dnp no)
  (fields_autoplaced yes)
  (property "Reference" "R1" (at 163.83 55.88 90) (effects (font (size 1.27 1.27))))
  (property "Value" "22" (at 163.83 58.42 90) (effects (font (size 1.27 1.27))))
  (property "Footprint" "Resistor_THT:R_Axial_DIN0204_L3.6mm_D1.6mm_P5.08mm_Horizontal" (at 163.83 64.008 90) (effects (font (size 1.27 1.27)) (hide yes)))
  (property "Datasheet" "~" (at 163.83 62.23 0) (effects (font (size 1.27 1.27)) (hide yes)))
  (property "Description" "Resistor" (at 163.83 62.23 0) (effects (font (size 1.27 1.27)) (hide yes)))
  (pin "1")
  (pin "2"))
 (symbol
  (lib_id "power:PWR_FLAG")
  (at 46.99 78.74 90)
  (unit 1)
  (exclude_from_sim no)
  (in_bom yes)
  (on_board yes)
  (dnp no)
  (fields_autoplaced yes)
  (property "Reference" "#FLG02" (at 45.085 78.74 0) (effects (font (size 1.27 1.27)) (hide yes)))
  (property "Value" "PWR_FLAG" (at 43.18 78.7399 90) (effects (font (size 1.27 1.27)) (justify left)))
  (property "Footprint" "" (at 46.99 78.74 0) (effects (font (size 1.27 1.27)) (hide yes)))
  (property "Datasheet" "~" (at 46.99 78.74 0) (effects (font (size 1.27 1.27)) (hide yes)))
  (property "Description" "Special symbol for telling ERC where power comes from" (at 46.99 78.74 0) (effects (font (size 1.27 1.27)) (hide yes)))
  (pin "1"))
 (symbol
  (lib_id "PH1-03-UA:PH1-03-UA")
  (at 97.79 72.39 0)
  (mirror y)
  (unit 1)
  (exclude_from_sim no)
  (in_bom yes)
  (on_board yes)
  (dnp no)
  (property "Reference" "J1" (at 88.9 67.31 0) (effects (font (size 1.27 1.27)) (justify left)))
  (property "Value" "PH1-03-UA" (at 93.472 65.024 0) (effects (font (size 1.27 1.27)) (justify left)))
  (property "Footprint" "Library:PH1-03-UA" (at 81.28 167.31 0) (effects (font (size 1.27 1.27)) (justify left top) (hide yes)))
  (property "Datasheet" "https://datasheet.datasheetarchive.com/originals/distributors/Datasheets_SAMA/34c52fbb4019bb4b288b881302863af3.pdf" (at 81.28 267.31 0) (effects (font (size 1.27 1.27)) (justify left top) (hide yes)))
  (property "Description" "CONN HEADER VERT 3POS 2.54MM" (at 97.79 72.39 0) (effects (font (size 1.27 1.27)) (hide yes)))
  (property "Height" "9.516" (at 81.28 467.31 0) (effects (font (size 1.27 1.27)) (justify left top) (hide yes)))
  (property "Manufacturer_Name" "Adam Tech" (at 81.28 567.31 0) (effects (font (size 1.27 1.27)) (justify left top) (hide yes)))
  (property "Manufacturer_Part_Number" "PH1-03-UA" (at 81.28 667.31 0) (effects (font (size 1.27 1.27)) (justify left top) (hide yes)))
  (property "Mouser Part Number" "737-PH1-03-UA" (at 81.28 767.31 0) (effects (font (size 1.27 1.27)) (justify left top) (hide yes)))
  (property "Mouser Price/Stock" "https://www.mouser.co.uk/ProductDetail/Adam-Tech/PH1-03-UA?qs=HoCaDK9Nz5cktq3WKneQTQ%3D%3D" (at 81.28 867.31 0) (effects (font (size 1.27 1.27)) (justify left top) (hide yes)))
  (property "Arrow Part Number" "PH1-03-UA" (at 81.28 967.31 0) (effects (font (size 1.27 1.27)) (justify left top) (hide yes)))
  (property "Arrow Price/Stock" "https://www.arrow.com/en/products/ph1-03-ua/adam-tech?utm_currency=USD&region=europe" (at 81.28 1067.31 0) (effects (font (size 1.27 1.27)) (justify left top) (hide yes)))
  (pin "3")
  (pin "2")
  (pin "1"))
 (symbol
  (lib_id "IRLZ24NPBF:IRLZ24NPBF")
  (at 212.09 62.23 0)
  (unit 1)
  (exclude_from_sim no)
  (in_bom yes)
  (on_board yes)
  (dnp no)
  (fields_autoplaced yes)
  (property "Reference" "Q3" (at 223.52 58.4199 0) (effects (font (size 1.27 1.27)) (justify left)))
  (property "Value" "IRLZ24NPBF" (at 223.52 60.9599 0) (effects (font (size 1.27 1.27)) (justify left)))
  (property "Footprint" "Library:IRLZ24NBF" (at 223.52 160.96 0) (effects (font (size 1.27 1.27)) (justify left top) (hide yes)))
  (property "Datasheet" "https://componentsearchengine.com/Datasheets/2/IRLZ24NPBF.pdf" (at 223.52 260.96 0) (effects (font (size 1.27 1.27)) (justify left top) (hide yes)))
  (property "Description" "MOSFET MOSFT 55V 18A 60mOhm 10nC LogLvlAB" (at 212.09 62.23 0) (effects (font (size 1.27 1.27)) (hide yes)))
  (property "Height" "4.69" (at 223.52 460.96 0) (effects (font (size 1.27 1.27)) (justify left top) (hide yes)))
  (property "Manufacturer_Name" "Infineon" (at 223.52 560.96 0) (effects (font (size 1.27 1.27)) (justify left top) (hide yes)))
  (property "Manufacturer_Part_Number" "IRLZ24NPBF" (at 223.52 660.96 0) (effects (font (size 1.27 1.27)) (justify left top) (hide yes)))
  (property "Mouser Part Number" "942-IRLZ24NPBF" (at 223.52 760.96 0) (effects (font (size 1.27 1.27)) (justify left top) (hide yes)))
  (property "Mouser Price/Stock" "https://www.mouser.co.uk/ProductDetail/Infineon-Technologies/IRLZ24NPBF?qs=9%252BKlkBgLFf1SPvoeI5U5RA%3D%3D" (at 223.52 860.96 0) (effects (font (size 1.27 1.27)) (justify left top) (hide yes)))
  (property "Arrow Part Number" "IRLZ24NPBF" (at 223.52 960.96 0) (effects (font (size 1.27 1.27)) (justify left top) (hide yes)))
  (property "Arrow Price/Stock" "https://www.arrow.com/en/products/irlz24npbf/infineon-technologies-ag?utm_currency=USD&region=europe" (at 223.52 1060.96 0) (effects (font (size 1.27 1.27)) (justify left top) (hide yes)))
  (pin "2")
  (pin "1")
  (pin "3"))
 (symbol
  (lib_id "power:GND")
  (at 102.87 82.55 0)
  (unit 1)
  (exclude_from_sim no)
  (in_bom yes)
  (on_board yes)
  (dnp no)
  (fields_autoplaced yes)
  (property "Reference" "#PWR03" (at 102.87 88.9 0) (effects (font (size 1.27 1.27)) (hide yes)))
  (property "Value" "GND" (at 102.87 87.63 0) (effects (font (size 1.27 1.27))))
  (property "Footprint" "" (at 102.87 82.55 0) (effects (font (size 1.27 1.27)) (hide yes)))
  (property "Datasheet" "" (at 102.87 82.55 0) (effects (font (size 1.27 1.27)) (hide yes)))
  (property "Description" "Power symbol creates a global label with name \"GND\" , ground" (at 102.87 82.55 0) (effects (font (size 1.27 1.27)) (hide yes)))
  (pin "1"))
 (symbol
  (lib_id "power:PWR_FLAG")
  (at 156.21 52.07 0)
  (unit 1)
  (exclude_from_sim no)
  (in_bom yes)
  (on_board yes)
  (dnp no)
  (fields_autoplaced yes)
  (property "Reference" "#FLG01" (at 156.21 50.165 0) (effects (font (size 1.27 1.27)) (hide yes)))
  (property "Value" "PWR_FLAG" (at 156.21 46.99 0) (effects (font (size 1.27 1.27))))
  (property "Footprint" "" (at 156.21 52.07 0) (effects (font (size 1.27 1.27)) (hide yes)))
  (property "Datasheet" "~" (at 156.21 52.07 0) (effects (font (size 1.27 1.27)) (hide yes)))
  (property "Description" "Special symbol for telling ERC where power comes from" (at 156.21 52.07 0) (effects (font (size 1.27 1.27)) (hide yes)))
  (pin "1"))
 (symbol
  (lib_id "power:+12V")
  (at 163.83 46.99 0)
  (unit 1)
  (exclude_from_sim no)
  (in_bom yes)
  (on_board yes)
  (dnp no)
  (fields_autoplaced yes)
  (property "Reference" "#PWR01" (at 163.83 50.8 0) (effects (font (size 1.27 1.27)) (hide yes)))
  (property "Value" "+12V" (at 163.83 41.91 0) (effects (font (size 1.27 1.27))))
  (property "Footprint" "" (at 163.83 46.99 0) (effects (font (size 1.27 1.27)) (hide yes)))
  (property "Datasheet" "" (at 163.83 46.99 0) (effects (font (size 1.27 1.27)) (hide yes)))
  (property "Description" "Power symbol creates a global label with name \"+12V\"" (at 163.83 46.99 0) (effects (font (size 1.27 1.27)) (hide yes)))
  (pin "1"))
 (symbol
  (lib_id "Device:R")
  (at 162.56 88.9 90)
  (unit 1)
  (exclude_from_sim no)
  (in_bom yes)
  (on_board yes)
  (dnp no)
  (fields_autoplaced yes)
  (property "Reference" "R2" (at 162.56 82.55 90) (effects (font (size 1.27 1.27))))
  (property "Value" "22" (at 162.56 85.09 90) (effects (font (size 1.27 1.27))))
  (property "Footprint" "Resistor_THT:R_Axial_DIN0204_L3.6mm_D1.6mm_P5.08mm_Horizontal" (at 162.56 90.678 90) (effects (font (size 1.27 1.27)) (hide yes)))
  (property "Datasheet" "~" (at 162.56 88.9 0) (effects (font (size 1.27 1.27)) (hide yes)))
  (property "Description" "Resistor" (at 162.56 88.9 0) (effects (font (size 1.27 1.27)) (hide yes)))
  (pin "1")
  (pin "2"))
 (symbol
  (lib_id "PJ-002AH:PJ-002AH")
  (at 72.39 74.93 180)
  (unit 1)
  (exclude_from_sim no)
  (in_bom yes)
  (on_board yes)
  (dnp no)
  (fields_autoplaced yes)
  (property "Reference" "IC1" (at 62.23 64.77 0) (effects (font (size 1.27 1.27))))
  (property "Value" "PJ-002AH" (at 62.23 67.31 0) (effects (font (size 1.27 1.27))))
  (property "Footprint" "Library:PJ002AH" (at 55.88 -19.99 0) (effects (font (size 1.27 1.27)) (justify left top) (hide yes)))
  (property "Datasheet" "https://www.sameskydevices.com/product/resource/PJ-002AH.pdf" (at 55.88 -119.99 0) (effects (font (size 1.27 1.27)) (justify left top) (hide yes)))
  (property "Description" "PJ-002AH - 2.0 x 6.5 mm, 5.0 A, Horizontal, Through Hole, Dc Power Jack Connector" (at 72.39 74.93 0) (effects (font (size 1.27 1.27)) (hide yes)))
  (property "Height" "11" (at 55.88 -319.99 0) (effects (font (size 1.27 1.27)) (justify left top) (hide yes)))
  (property "Manufacturer_Name" "Same Sky" (at 55.88 -419.99 0) (effects (font (size 1.27 1.27)) (justify left top) (hide yes)))
  (property "Manufacturer_Part_Number" "PJ-002AH" (at 55.88 -519.99 0) (effects (font (size 1.27 1.27)) (justify left top) (hide yes)))
  (property "Mouser Part Number" "490-PJ-002AH" (at 55.88 -619.99 0) (effects (font (size 1.27 1.27)) (justify left top) (hide yes)))
  (property "Mouser Price/Stock" "https://www.mouser.co.uk/ProductDetail/Same-Sky/PJ-002AH?qs=WyjlAZoYn53W8%2FAJwYIf7Q%3D%3D" (at 55.88 -719.99 0) (effects (font (size 1.27 1.27)) (justify left top) (hide yes)))
  (property "Arrow Part Number" "PJ-002AH" (at 55.88 -819.99 0) (effects (font (size 1.27 1.27)) (justify left top) (hide yes)))
  (property "Arrow Price/Stock" "https://www.arrow.com/en/products/pj-002ah/cui-devices?utm_currency=USD&region=nac" (at 55.88 -919.99 0) (effects (font (size 1.27 1.27)) (justify left top) (hide yes)))
  (pin "1")
  (pin "3")
  (pin "2"))
 (symbol
  (lib_id "IRLZ24NPBF:IRLZ24NPBF")
  (at 179.07 62.23 0)
  (unit 1)
  (exclude_from_sim no)
  (in_bom yes)
  (on_board yes)
  (dnp no)
  (fields_autoplaced yes)
  (property "Reference" "Q1" (at 190.5 58.4199 0) (effects (font (size 1.27 1.27)) (justify left)))
  (property "Value" "IRLZ24NPBF" (at 190.5 60.9599 0) (effects (font (size 1.27 1.27)) (justify left)))
  (property "Footprint" "Library:IRLZ24NBF" (at 190.5 160.96 0) (effects (font (size 1.27 1.27)) (justify left top) (hide yes)))
  (property "Datasheet" "https://componentsearchengine.com/Datasheets/2/IRLZ24NPBF.pdf" (at 190.5 260.96 0) (effects (font (size 1.27 1.27)) (justify left top) (hide yes)))
  (property "Description" "MOSFET MOSFT 55V 18A 60mOhm 10nC LogLvlAB" (at 179.07 62.23 0) (effects (font (size 1.27 1.27)) (hide yes)))
  (property "Height" "4.69" (at 190.5 460.96 0) (effects (font (size 1.27 1.27)) (justify left top) (hide yes)))
  (property "Manufacturer_Name" "Infineon" (at 190.5 560.96 0) (effects (font (size 1.27 1.27)) (justify left top) (hide yes)))
  (property "Manufacturer_Part_Number" "IRLZ24NPBF" (at 190.5 660.96 0) (effects (font (size 1.27 1.27)) (justify left top) (hide yes)))
  (property "Mouser Part Number" "942-IRLZ24NPBF" (at 190.5 760.96 0) (effects (font (size 1.27 1.27)) (justify left top) (hide yes)))
  (property "Mouser Price/Stock" "https://www.mouser.co.uk/ProductDetail/Infineon-Technologies/IRLZ24NPBF?qs=9%252BKlkBgLFf1SPvoeI5U5RA%3D%3D" (at 190.5 860.96 0) (effects (font (size 1.27 1.27)) (justify left top) (hide yes)))
  (property "Arrow Part Number" "IRLZ24NPBF" (at 190.5 960.96 0) (effects (font (size 1.27 1.27)) (justify left top) (hide yes)))
  (property "Arrow Price/Stock" "https://www.arrow.com/en/products/irlz24npbf/infineon-technologies-ag?utm_currency=USD&region=europe" (at 190.5 1060.96 0) (effects (font (size 1.27 1.27)) (justify left top) (hide yes)))
  (pin "2")
  (pin "1")
  (pin "3"))
 (sheet_instances
  (path ""
   (page "1")))
 (embedded_fonts no))
